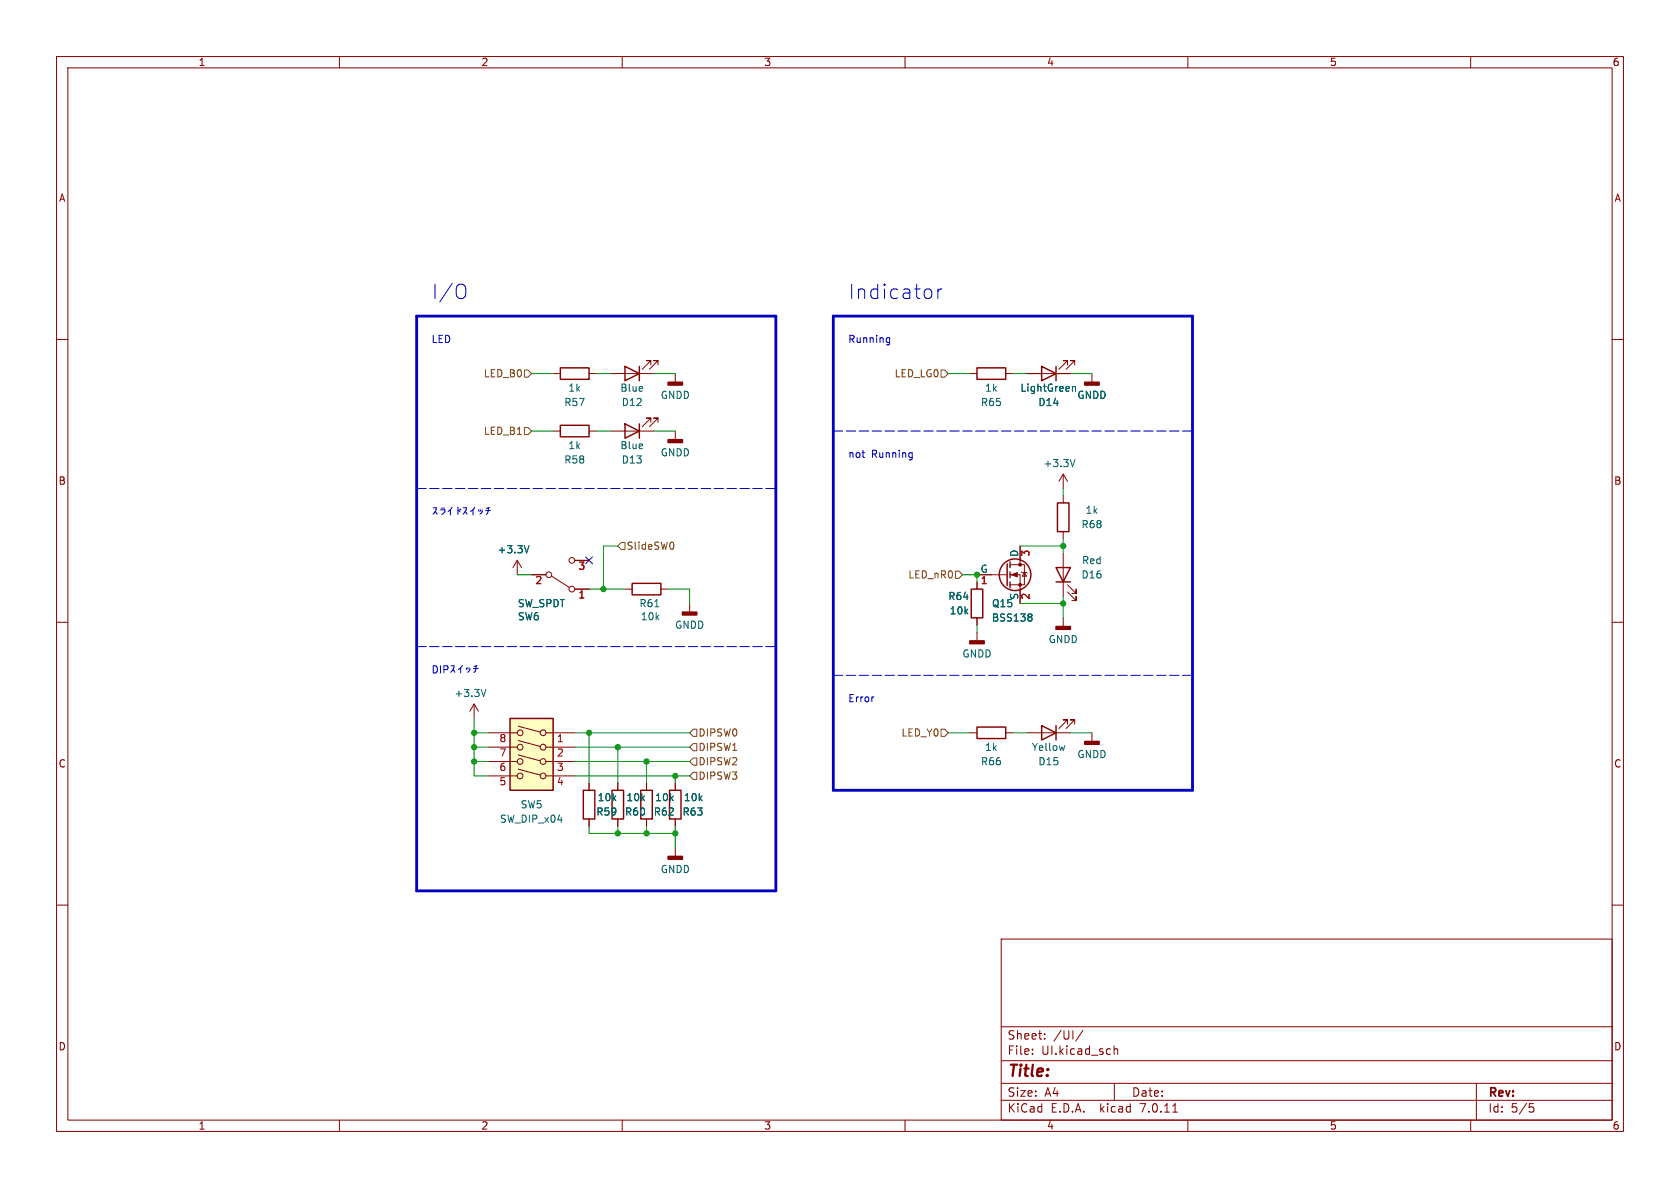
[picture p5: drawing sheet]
<svg xmlns="http://www.w3.org/2000/svg" width="297mm" height="210mm" viewBox="0 0 297 210" stroke-linecap="round" stroke-linejoin="round" font-family="sans-serif">
<g fill="none" stroke="#840000" stroke-width=".18">
<path d="M10 10h277v190h-277zM12 12h273v186h-273zM60 10v2M110 10v2M160 10v2M210 10v2M260 10v2M10 60h2M285 60h2M97.8 66h1.3M97.8 76.2h1.3M104.1 66h1.3"/>
<path d="M104.1 76.2h1.3M107.9 66h7.7M107.9 76.2h7.7M115.1 64.5v-.7h-.8h.8l-1.6 1.5M115.1 74.7v-.8h-.8h.8l-1.6 1.5M116.3 64.5v-.7h-.7h.7l-1.5 1.5M116.3 74.7v-.8h-.7h.7l-1.5 1.5M119.4 66v1.6M119.4 76.2v1.5M171.4 66h1.3M177.8 66h1.3M181.6 66h7.6"/>
<path d="M188.7 64.5v-.7h-.7h.7l-1.5 1.5M190 64.5v-.7h-.8h.8l-1.5 1.5M193 66v1.6M91.4 99.1l-.7 1.2M91.4 99.1v2.5M91.4 99.1l.8 1.2M101.6 99.1h2.5M178.6 99.8h2.5v3.6h-2.5M180.3 96.5v3.3M188 83.8v2.6M188 87.6v1.3M188 94v1.3"/>
<path d="M188 97.8v7.6M188 83.8l-.8 1.3M188 83.8l.7 1.3M10 110h2M94 101.6h2.5M97.5 101.9l3.2 2M101.6 104.1h2.5M110.5 104.1h1.3M116.8 104.1h1.3M121.9 106.7v1.5M172.7 101.6h5.4M172.7 102.9v1.2"/>
<path d="M172.7 109.2v1.3M172.7 111.8v1.5M178.6 101.6h1.7v5.1M180.6 101.1l.1 .1h.8l.1 .1M181.1 101.2l.4 .7h-.8zM188 109.2v1.5M188.7 104.6l1.5 1.6v-.8v.8h-.7M188.7 103.4l1.5 1.5v-.8v.8h-.7M285 110h2M83.8 124.5l-.7 1.2M83.8 124.5v2.5M83.8 124.5l.8 1.2"/>
<path d="M86.4 129.5h5M86.4 132.1h5M86.4 134.6h5M86.4 137.2h5M91.6 136l3.9 1M91.6 133.5l3.9 1M91.6 130.9l3.9 1.1M91.6 128.4l3.9 1M96.5 129.5h5.1M96.5 132.1h5.1M96.5 134.6h5.1M96.5 137.2h5.1"/>
<path d="M104.1 138.4v1.3M109.2 138.4v1.3M114.3 138.4v1.3M119.4 138.4v1.3M171.4 129.5h1.3M177.8 129.5h1.3M181.6 129.5h7.6M188.7 128v-.7h-.7h.7l-1.5 1.5M190 128v-.7h-.8h.8l-1.5 1.5M193 129.5v1.6M10 160h2M104.1 144.8v1.3"/>
<path d="M109.2 144.8v1.3M114.3 144.8v1.3M119.4 144.8v1.3M119.4 149.9v1.5M285 160h2M177 166h108v32h-108zM60 198v2M110 198v2M160 198v2M177 194.5h108M177 191.5h108M177 187.5h108"/>
<path d="M177 181.5h108M182.5 186.3v.1M182.5 185.5v.1M184.7 183.6v.1M184.7 182.8v.1M191.5 182.1l-1.3 2M197 184.9v1.5M197 185.5l.2-.1 .3 .1 .1 .9M197 191.5v3M207.3 196.6h.9M210 198v2M260 198v2"/>
<path d="M261 191.5v6.5M270.4 195.1h.7M270.5 195.7h.4l.3 .3-.2 .5-.5 .1"/>
<circle cx="101.1" cy="99.1" r=".51"/>
<circle cx="97" cy="101.6" r=".51"/>
<circle cx="101.1" cy="104.1" r=".51"/>
<circle cx="91.9" cy="129.5" r=".51"/>
<circle cx="91.9" cy="132.1" r=".51"/>
<circle cx="91.9" cy="134.6" r=".51"/>
<circle cx="91.9" cy="137.2" r=".51"/>
<circle cx="96" cy="134.6" r=".51"/>
<circle cx="96" cy="137.2" r=".51"/>
<circle cx="96" cy="129.5" r=".51"/>
<circle cx="96" cy="132.1" r=".51"/>
</g>
<g fill="none" stroke="#840000" stroke-width=".25">
<path d="M99.1 65h5v2.1h-5zM99.1 75.2h5v2h-5zM110.5 64.8l2.5 1.2-2.5 1.3zM110.5 74.9l2.5 1.3-2.5 1.3zM113 64.8v2.5M113 74.9v2.6M172.7 65h5.1v2.1h-5.1zM184.1 64.8l2.6 1.2-2.6 1.3zM186.7 64.8v2.5M178.1 99.7v3.8M178.6 99.3v1M186.9 88.9h2.1v5.1h-2.1z"/>
<path d="M111.8 103.1h5v2.1h-5zM171.7 104.1h2v5.1h-2zM178.6 101.1v1M178.6 102.9v1M186.7 100.3h2.5l-1.2 2.6zM186.7 102.9h2.5M90.2 127h7.6v12.7h-7.6zM103.1 139.7h2.1v5.1h-2.1zM108.2 139.7h2v5.1h-2zM113.3 139.7h2v5.1h-2zM118.4 139.7h2v5.1h-2zM172.7 128.5h5.1v2.1h-5.1z"/>
<path d="M184.1 128.3l2.6 1.2-2.6 1.3zM186.7 128.3v2.5"/>
<circle cx="179.5" cy="101.6" r="2.79"/>
</g>
<path d="M189.6 68.3v.9M189.6 68.4l.2-.1 .3 .1v.8M93.5 96.5l-.4 1.2M190 81.2l-.4 1.3M115.8 107.3h.7M182.2 108.5l.2 .3-.2 .3 .2 .2v.3l-.2 .2M85.9 121.9l-.4 1.2M188.2 131.8l-.2 .9" fill="none" stroke="#006464" stroke-width=".18"/>
<g fill="#840000" stroke="#840000" stroke-width=".25">
<path d="M120.6 108.2h2.6v.5h-2.6z"/>
<path d="M186.7 110.7h2.5v.6h-2.5z"/>
<path d="M118.1 77.7h2.5v.5h-2.5z"/>
<path d="M118.1 67.6h2.5v.5h-2.5z"/>
<path d="M191.8 131.1h2.5v.5h-2.5z"/>
<path d="M118.1 151.4h2.5v.5h-2.5z"/>
<path d="M191.8 67.6h2.5v.5h-2.5z"/>
<path d="M171.4 113.3h2.6v.5h-2.6z"/>
</g>
<path d="M90.2 127h7.6v12.7h-7.6z" fill="#ffffc2" stroke="#ffffc2" stroke-width=".18"/>
<g fill="#840000" stroke="#840000" stroke-width=".18">
<path d="M178.8 101.6l1-.4v.8z"/>
<circle cx="180.3" cy="103.4" r=".25"/>
<circle cx="180.3" cy="99.8" r=".25"/>
</g>
<path d="M92.7 75.6h.6l.7 .6-.7 .6h-.6zM92.7 65.4h.6l.7 .6-.7 .7h-.6zM166.4 65.4h.6l.6 .6-.6 .7h-.6zM109.2 96.5l.7-.6h.6v1.3h-.6zM118.9 95.9l.2 .4-.2 .7M168.9 101h.6l.7 .6-.7 .6h-.6zM122.6 134h.6v1.3h-.6l-.7-.7zM122.6 131.4h.6v1.3h-.6l-.7-.6zM122.6 128.9h.6v1.3h-.6l-.7-.7zM122.6 136.5h.6v1.3h-.6l-.7-.6zM166.4 128.9h.6l.6 .6-.6 .7h-.6z" fill="none" stroke="#725600" stroke-width=".18"/>
<g fill="none" stroke="#0000c2" stroke-width=".18">
<path d="M82 50.4a1.8 1.8 0 0 1 0 2.3M156.9 59.7l.4 .1M157.3 59.7v1l-.1 .2-.3 .1M164.6 51.3l.1 .3v.7l-.1 .2M165.8 51.1v1.7M166.5 51.1a.65 .65 0 0 0-.7 .5M157.3 60.5h-.4M161.1 80l.2 .1M161.3 80v1l-.2 .2M161.3 80.8l-.2 .1M76.6 117.7a.64 .64 0 0 1 .7 .6 .64 .64 0 0 1-.7 .7zM77.9 117.7v1.3"/>
<path d="M78.5 118.4l.6-.1 .1-.2-.1-.3-.6-.1v1.3M79.7 117.7h.6l-.2 .6-.4 .5M80.1 118.4l.3 .4M81.4 118.1v.9M81.4 118.1l-.4 .3M81.7 117.6l-.3 .5M82.4 118.1l.1 .3M82.7 118l.1 .3M83.1 118.1a.65 .65 0 0 1-.4 .7M83.7 118.2h.8M84.2 117.8a1.19 1.19 0 0 1-.4 1.1M84.3 117.6l-.5 .2"/>
<path d="M154.4 123.2h.1"/>
</g>
<path d="M73.7 55.9h63.5v101.6h-63.5zM147.3 55.9h63.5v83.8h-63.5z" fill="none" stroke="#0000c2" stroke-width=".5"/>
<path d="M147.3 76.2h63.5M73.7 86.4h63.5M73.7 114.3h63.5M147.3 119.4h63.5" fill="none" stroke="#0000c2" stroke-width=".18" stroke-dasharray="1.7 .6"/>
<g fill="none" stroke="#009600" stroke-width=".18">
<path d="M94 76.2h3.8M94 66h3.8M105.4 76.2h2.5M105.4 66h2.5M115.6 76.2h3.8M115.6 66h3.8M167.6 66h3.8M179.1 66h2.5M189.2 66h3.8M109.2 96.5h-2.5v7.6M180.3 96.5h7.7M188 86.4v1.2"/>
<path d="M188 95.3v2.5M91.4 101.6h2.6M104.1 104.1h6.4M118.1 104.1h3.8v2.6M170.2 101.6h2.5v1.3M172.7 110.5v1.3M180.3 106.7h7.7M188 105.4v3.8M83.8 127v10.2h2.6M83.8 134.6h2.6M83.8 132.1h2.6M83.8 129.5h2.6"/>
<path d="M101.6 137.2h20.3M101.6 134.6h20.3M101.6 132.1h20.3M101.6 129.5h20.3M104.1 129.5v8.9M109.2 132.1v6.3M114.3 134.6v3.8M119.4 137.2v1.2M167.6 129.5h3.8M179.1 129.5h2.5M189.2 129.5h3.8M104.1 146.1v1.2h15.3"/>
<path d="M109.2 146.1v1.2M114.3 146.1v1.2M119.4 146.1v3.8"/>
</g>
<path d="M103.5 98.5l1.2 1.2M104.7 98.5l-1.2 1.2" fill="none" stroke="#000084" stroke-width=".18"/>
<g fill="#009600" stroke="#009600" stroke-width=".18">
<circle cx="119.4" cy="137.2" r=".46"/>
<circle cx="172.7" cy="101.6" r=".46"/>
<circle cx="106.7" cy="104.1" r=".46"/>
<circle cx="109.2" cy="132.1" r=".46"/>
<circle cx="114.3" cy="134.6" r=".46"/>
<circle cx="109.2" cy="147.3" r=".46"/>
<circle cx="114.3" cy="147.3" r=".46"/>
<circle cx="104.1" cy="129.5" r=".46"/>
<circle cx="119.4" cy="147.3" r=".46"/>
<circle cx="83.8" cy="129.5" r=".46"/>
<circle cx="83.8" cy="134.6" r=".46"/>
<circle cx="83.8" cy="132.1" r=".46"/>
<circle cx="188" cy="96.5" r=".46"/>
<circle cx="188" cy="106.7" r=".46"/>
</g>
<g font-size="3.5" fill="#0000c2">
<text x="76.2" y="53.1">I/O</text>
<text x="149.9" y="53.1">Indicator</text>
</g>
<text font-size="2.8" fill="#840000" x="178" y="190.9">Title:</text>
<g font-size="2.1" fill="#840000">
<text x="178" y="184">Sheet:</text>
<text x="186.2" y="184">/UI/</text>
<text x="178" y="186.7">File:</text>
<text x="184.1" y="186.7">UI.kicad_sch</text>
<text x="178" y="196.9">KiCad</text>
<text x="178" y="194.1">Size:</text>
<text x="184.7" y="194.1">A4</text>
<text x="185.7" y="196.9">E.D.A.</text>
<text x="194.6" y="196.9">kicad</text>
<text x="200" y="194.1">Date:</text>
<text x="201.8" y="196.9">7.0.11</text>
<text x="263" y="194.3">Rev:</text>
<text x="263" y="196.9">Id:</text>
<text x="267.1" y="196.9">5/5</text>
</g>
<g font-size="1.8" fill="#840000">
<text x="35" y="11.9">1</text>
<text x="85" y="11.9">2</text>
<text x="135" y="11.9">3</text>
<text x="185" y="11.9">4</text>
<text x="235" y="11.9">5</text>
<text x="285" y="11.9">6</text>
<text x="10.3" y="35.9">A</text>
<text x="285.3" y="35.9">A</text>
<text x="10.3" y="85.9">B</text>
<text x="285.3" y="85.9">B</text>
<text x="10.3" y="135.9">C</text>
<text x="285.3" y="135.9">C</text>
<text x="10.3" y="185.9">D</text>
<text x="285.3" y="185.9">D</text>
<text x="35" y="199.9">1</text>
<text x="85" y="199.9">2</text>
<text x="135" y="199.9">3</text>
<text x="185" y="199.9">4</text>
<text x="235" y="199.9">5</text>
<text x="285" y="199.9">6</text>
</g>
<g font-size="1.8" fill="#0000c2">
<text x="76.2" y="60.7">LED</text>
<text x="149.9" y="60.7">Running</text>
<text x="149.9" y="81">not</text>
<text x="154.1" y="81">Running</text>
<text x="76.2" y="91.2">þÿ0¹0é0¤0É0¹0¤0Ã0Á</text>
<text x="149.9" y="124.2">Error</text>
</g>
<g font-size="1.8" fill="#725600">
<text x="85.4" y="66.9">LED_B0</text>
<text x="158.1" y="66.9">LED_LG0</text>
<text x="85.4" y="77.1">LED_B1</text>
<text x="110.7" y="97.4">SlideSW0</text>
<text x="160.5" y="102.5">LED_nR0</text>
<text x="123.4" y="130.4">DIPSW0</text>
<text x="159.3" y="130.4">LED_Y0</text>
<text x="123.4" y="135.5">DIPSW2</text>
<text x="123.4" y="132.9">DIPSW1</text>
<text x="123.4" y="138">DIPSW3</text>
</g>
<g font-size="1.8" fill="#006464">
<text x="99.7" y="72">R57</text>
<text x="100.4" y="69.4">1k</text>
<text x="109.6" y="69.4">Blue</text>
<text x="109.8" y="72">D12</text>
<text x="116.7" y="70.7">GNDD</text>
<text x="173.3" y="72">R65</text>
<text x="174" y="69.4">1k</text>
<text x="180.3" y="69.4">LightGreen</text>
<text x="183.5" y="72">D14</text>
<text x="190.4" y="70.7">GNDD</text>
<text x="99.7" y="82.1">R58</text>
<text x="100.4" y="79.6">1k</text>
<text x="109.6" y="79.6">Blue</text>
<text x="109.8" y="82.1">D13</text>
<text x="116.7" y="80.9">GNDD</text>
<text x="184.4" y="82.8">+3.3V</text>
<text x="191.1" y="93.6">R68</text>
<text x="191.8" y="91">1k</text>
<text x="87.9" y="98">+3.3V</text>
<text x="173.3" y="101.3">G</text>
<text x="180.1" y="98.5" transform="rotate(-90 180.1 98.5)">D</text>
<text x="191.2" y="99.9">Red</text>
<text x="91.4" y="107.5">SW_SPDT</text>
<text x="112.9" y="107.5">R61</text>
<text x="167.5" y="106.3">R64</text>
<text x="175.3" y="107.5">Q15</text>
<text x="180.1" y="106.1" transform="rotate(-90 180.1 106.1)">S</text>
<text x="191.1" y="102.5">D16</text>
<text x="91.4" y="109.9">SW6</text>
<text x="113.2" y="109.9">10k</text>
<text x="119.2" y="111.4">GNDD</text>
<text x="167.8" y="108.8">10k</text>
<text x="175.3" y="110.1">BSS138</text>
<text x="185.3" y="113.9">GNDD</text>
<text x="170" y="116.4">GNDD</text>
<text x="80.2" y="123.4">+3.3V</text>
<text x="173.3" y="135.5">R66</text>
<text x="174" y="132.9">1k</text>
<text x="182.3" y="132.9">Yellow</text>
<text x="183.5" y="135.5">D15</text>
<text x="190.4" y="134.2">GNDD</text>
<text x="91.9" y="143.1">SW5</text>
<text x="105.6" y="141.8">10k</text>
<text x="110.6" y="141.8">10k</text>
<text x="115.7" y="141.8">10k</text>
<text x="120.8" y="141.8">10k</text>
<text x="88.3" y="145.6">SW_DIP_x04</text>
<text x="105.3" y="144.4">R59</text>
<text x="110.4" y="144.4">R60</text>
<text x="115.5" y="144.4">R62</text>
<text x="120.6" y="144.4">R63</text>
<text x="116.7" y="154.5">GNDD</text>
</g>
<g font-size="1.8" fill="#a90000">
<text x="102.2" y="101">3</text>
<text x="182.3" y="98.5" transform="rotate(-90 182.3 98.5)">3</text>
<text x="94.5" y="103.6">2</text>
<text x="102.2" y="106.1">1</text>
<text x="173.3" y="103.6">1</text>
<text x="182.3" y="106.1" transform="rotate(-90 182.3 106.1)">2</text>
<text x="88.2" y="131.5">8</text>
<text x="98.4" y="131.5">1</text>
<text x="88.2" y="136.6">6</text>
<text x="88.2" y="134.1">7</text>
<text x="98.4" y="134.1">2</text>
<text x="98.4" y="136.6">3</text>
<text x="88.2" y="139.1">5</text>
<text x="98.4" y="139.1">4</text>
</g>
</svg>
